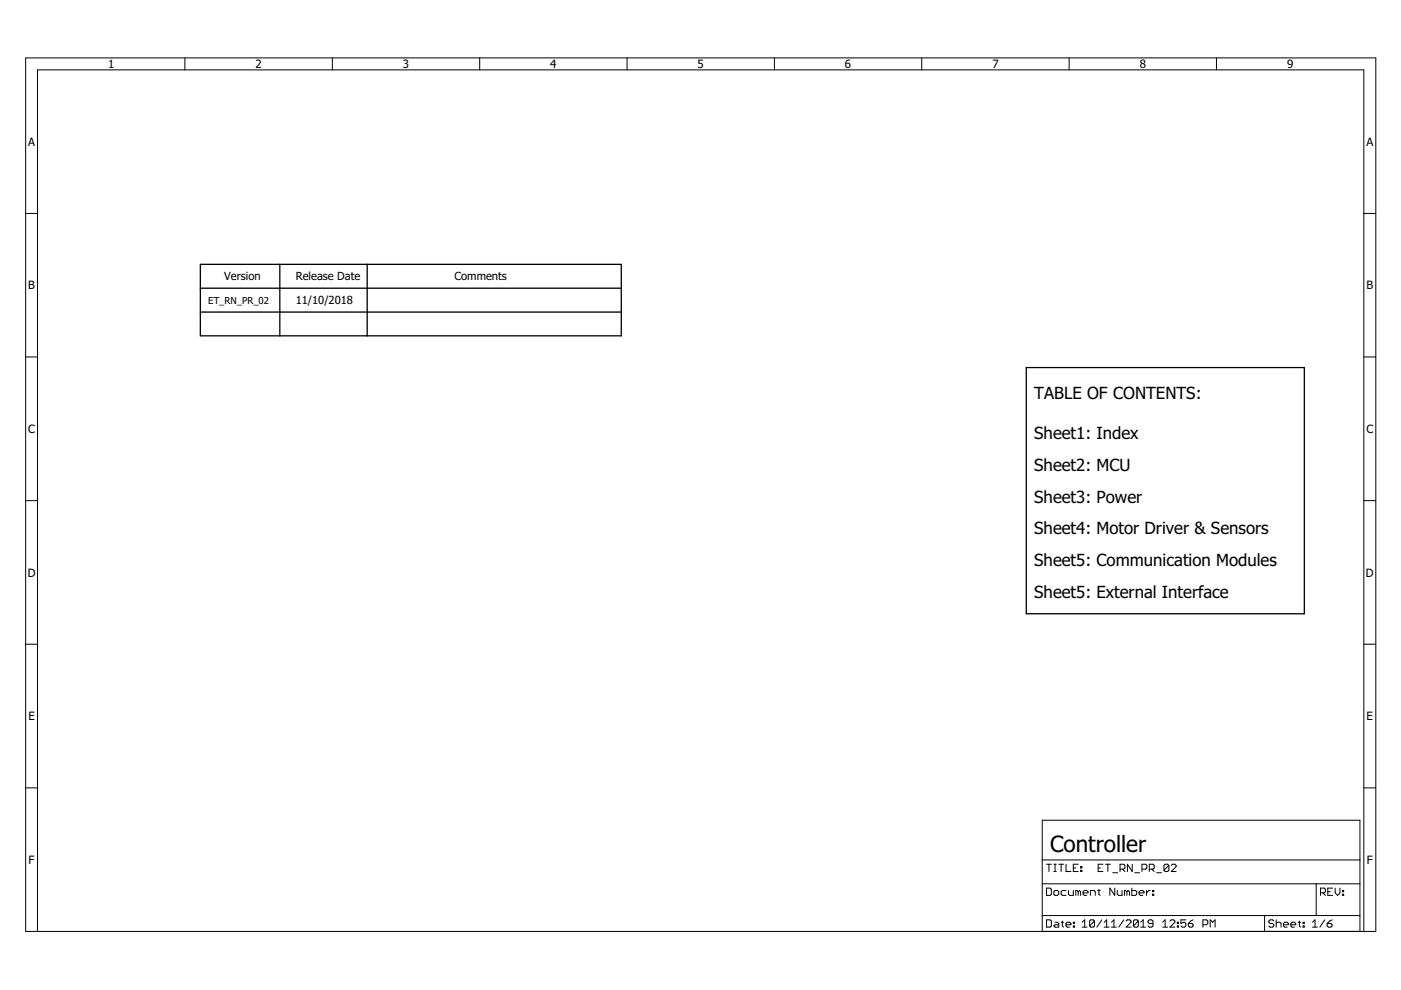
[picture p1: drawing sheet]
<svg xmlns="http://www.w3.org/2000/svg" width="297mm" height="210mm" viewBox="0 0 297 210" stroke-linecap="round" stroke-linejoin="round" font-family="sans-serif">
<path d="M42.5 56h89.2v15.2h-89.2zM59.3 56v15.2M77.9 56v15.2M42.5 61.1h89.2M42.5 66.2h89.2M217.6 77.9h58.9v52.2h-58.9z" fill="none" stroke="#000" stroke-width=".28"/>
<g fill="none" stroke="#000" stroke-width=".21">
<path d="M5.4 12.3h286.3v185.2h-286.3zM39.2 12.3v2.5M70.5 12.3v2.5M101.7 12.3v2.5M132.9 12.3v2.5M164.2 12.3v2.5M195.4 12.3v2.5M226.7 12.3v2.5M257.9 12.3v2.5M5.4 45.3h2.6M289.2 45.3h2.5M5.4 75.7h2.6"/>
<path d="M289.2 75.7h2.5M5.4 106.2h2.6M289.2 106.2h2.5M5.4 136.6h2.6M289.2 136.6h2.5M5.4 167h2.6M289.2 167h2.5M8 197.5v-182.7h281.2v182.7M221 187.4h67.3M221 197.5v-23.6h67.3v23.6M221 194.1h67.3M221 182.3h67.3"/>
<path d="M221.9 188.3h.8l.2 .3v1l-.2 .2h-.8zM221.9 195h.8l.2 .3v1l-.2 .3h-.8zM221.9 183.2h1M222.4 183.2v1.6M223.4 189.1l.3-.3h.5l.3 .3v.5l-.3 .2h-.5l-.3-.2zM223.4 183.2h.5M223.4 184.8h.5M223.7 195.5h.5l.3 .3v.8h-.8l-.3-.3 .3-.2h.8M223.7 183.2v1.6M224.5 183.2h1M225 195.5h.5M225 183.2v1.6"/>
<path d="M225.2 195.3v1l.3 .3M226 196.1h1.1v-.3l-.3-.3h-.5l-.3 .3v.5l.3 .3h.5M226 183.2v1.6h1.1M226 188.8h-.8l-.2 .3v.5l.2 .2h.8M226.5 188.8v.8l.3 .2h.8v-1M227.6 196.3h.2v.3h-.2zM227.6 195.5h.2v.3h-.2zM227.6 184h.5M228.6 183.2h-1v1.6h1M228.6 189.1l-.3-.3h-.2v1M228.6 189.1l.3-.3 .2 .3v.7M228.6 189.1v.7"/>
<path d="M229.1 184.5h.3v.3h-.3zM229.1 183.7h.3v.3h-.3zM229.4 196.6h1.1M229.4 195.5l.6-.5v1.6M229.6 189.3h1.1v-.2l-.3-.3h-.5l-.3 .3v.5l.3 .2h.5M231.2 189.8v-1h.8l.2 .3v.7M232.1 195.3v1l-.3 .3h-.5l-.3-.3M232.1 195.3l-.3-.3h-.5l-.3 .3v1M232.1 195.3l-1.1 1M232.7 188.8h.6M232.8 184h.5M233 188.6v1l.3 .2"/>
<path d="M233.6 195l-1 1.6M233.8 183.2h-1v1.6h1M234.1 196.6h1M234.1 195.5l.5-.5v1.6M234.4 183.2h1M234.9 183.2v1.6M235.6 196.6h1.1M235.6 195.5l.6-.5v1.6M235.9 185h1.1M236.3 188.3v1.5l-1-1.5v1.5M236.9 188.8v.8l.2 .2h.8v-1M237.5 184.3h.8l.2-.3v-.5l-.2-.3h-.8v1.6"/>
<path d="M238 184.3l.5 .5M238.3 195l-1.1 1.6M238.8 195.3l.2-.3h.5l.3 .3v.2l-1 1.1h1M238.9 189.1l-.2-.3h-.3v1M238.9 189.1v.7M238.9 189.1l.3-.3 .3 .3v.7M240 188.3v1.5h.7l.3-.2v-.5l-.3-.3h-.7M240.1 183.2v1.6l-1.1-1.6v1.6M240.6 185h1M241.3 195.3v1l-.2 .3h-.5l-.3-.3M241.3 195.3l-.2-.3h-.5l-.3 .3v1M241.3 195.3l-1 1"/>
<path d="M241.5 189.3h1v-.2l-.2-.3h-.5l-.3 .3v.5l.3 .2h.5M241.9 196.6h1M241.9 195.5l.5-.5v1.6M242.1 184.3h.8l.3-.3v-.5l-.3-.3h-.8v1.6M243.1 188.8v1M243.7 184.3h.8l.2-.3v-.5l-.2-.3h-.8v1.6M243.8 188.8h-.2l-.5 .5M244.2 184.3l.5 .5M244.4 189.6h.2v.2h-.2zM244.4 188.8h.2v.3h-.2zM244.5 195.8h-.8l-.3-.3v-.2l.3-.3h.5l.3 .3v1l-.3 .3h-.5l-.3-.3M245.2 185h1.1"/>
<path d="M246.5 196.6h1M246.5 195.5l.5-.5v1.6M247.8 183.5l-.3-.3h-.5l-.2 .3v1M247.8 183.5v1l-.3 .3h-.5l-.2-.3M247.8 183.5l-1 1M248.1 195.3l.2-.3h.5l.3 .3v.2l-1 1.1h1M248.3 183.5l.3-.3h.5l.3 .3v.2l-1.1 1.1h1.1M249.6 196.3h.3v.3h-.3zM249.6 195.5h.3v.3h-.3zM251.4 195h-1v.8l.8-.3 .2 .3v.5l-.2 .3h-.5l-.3-.3M251.9 195.8h.8l.3 .3v.2l-.3 .3h-.5l-.3-.3zM253 195l-1.1 .8"/>
<path d="M255 196.1h.8l.3-.3v-.5l-.3-.3h-.8v1.6M256.6 196.6v-1.6l.5 .5 .5-.5v1.6M268.1 194.1v3.4M270.1 195.3l-.3-.3h-.5l-.3 .3v.2l.3 .3h.5l.3 .3v.2l-.3 .3h-.5l-.3-.3M270.6 195.8l.2-.3h.6l.2 .3v.8M270.6 195v1.6M272.1 196.1h1.1v-.3l-.3-.3h-.5l-.3 .3v.5l.3 .3h.5M273.7 196.1h1v-.3l-.3-.3h-.5l-.2 .3v.5l.2 .3h.5M275.2 195.5h.5M275.5 195.3v1l.2 .3M276.3 196.3h.2v.3h-.2zM276.3 195.5h.2v.3h-.2z"/>
<path d="M278.3 196.6h1M278.3 195.5l.5-.5v1.6M279.1 187.4v6.7M280 189.3h.8l.2-.2v-.5l-.2-.3h-.8v1.5M280.5 189.3l.5 .5M280.9 195l-1.1 1.6M281.4 195.8h.8l.2 .3v.2l-.2 .3h-.6l-.2-.3zM281.5 189.1h.5M282.4 195l-.5 .3-.5 .5M282.6 188.3h-1.1v1.5h1.1M283.1 188.3v1l.5 .5 .5-.5v-1M284.6 189.6h.3v.2h-.3z"/>
<path d="M284.6 188.8h.3v.3h-.3z"/>
</g>
<text font-size="4.8" x="222.7" y="180.6">Controller</text>
<g font-size="3.6">
<text x="219.3" y="84.7">TABLE OF CONTENTS:</text>
<text x="219.3" y="93.1">Sheet1: Index</text>
<text x="219.3" y="99.8">Sheet2: MCU</text>
<text x="219.3" y="106.6">Sheet3: Power</text>
<text x="219.3" y="113.3">Sheet4: Motor Driver &amp; Sensors</text>
<text x="219.3" y="120">Sheet5: Communication Modules</text>
<text x="219.3" y="126.8">Sheet5: External Interface</text>
</g>
<g font-size="2.4">
<text x="22.9" y="14.4">1</text>
<text x="54.2" y="14.4">2</text>
<text x="85.4" y="14.4">3</text>
<text x="116.7" y="14.4">4</text>
<text x="147.9" y="14.4">5</text>
<text x="179.2" y="14.4">6</text>
<text x="210.4" y="14.4">7</text>
<text x="241.6" y="14.4">8</text>
<text x="272.9" y="14.4">9</text>
<text x="6" y="30.9">A</text>
<text x="289.7" y="30.9">A</text>
<text x="47.5" y="59.4">Version</text>
<text x="62.7" y="59.4">Release Date</text>
<text x="96.4" y="59.4">Comments</text>
<text x="6" y="61.3">B</text>
<text x="62.7" y="64.5">11/10/2018</text>
<text x="289.7" y="61.3">B</text>
<text x="6" y="91.8">C</text>
<text x="289.7" y="91.8">C</text>
<text x="5.9" y="122.2">D</text>
<text x="289.6" y="122.2">D</text>
<text x="6" y="152.7">E</text>
<text x="289.8" y="152.7">E</text>
<text x="6.1" y="183.1">F</text>
<text x="289.8" y="183.1">F</text>
</g>
<text font-size="2" x="44.2" y="64.5">ET_RN_PR_02</text>
</svg>
